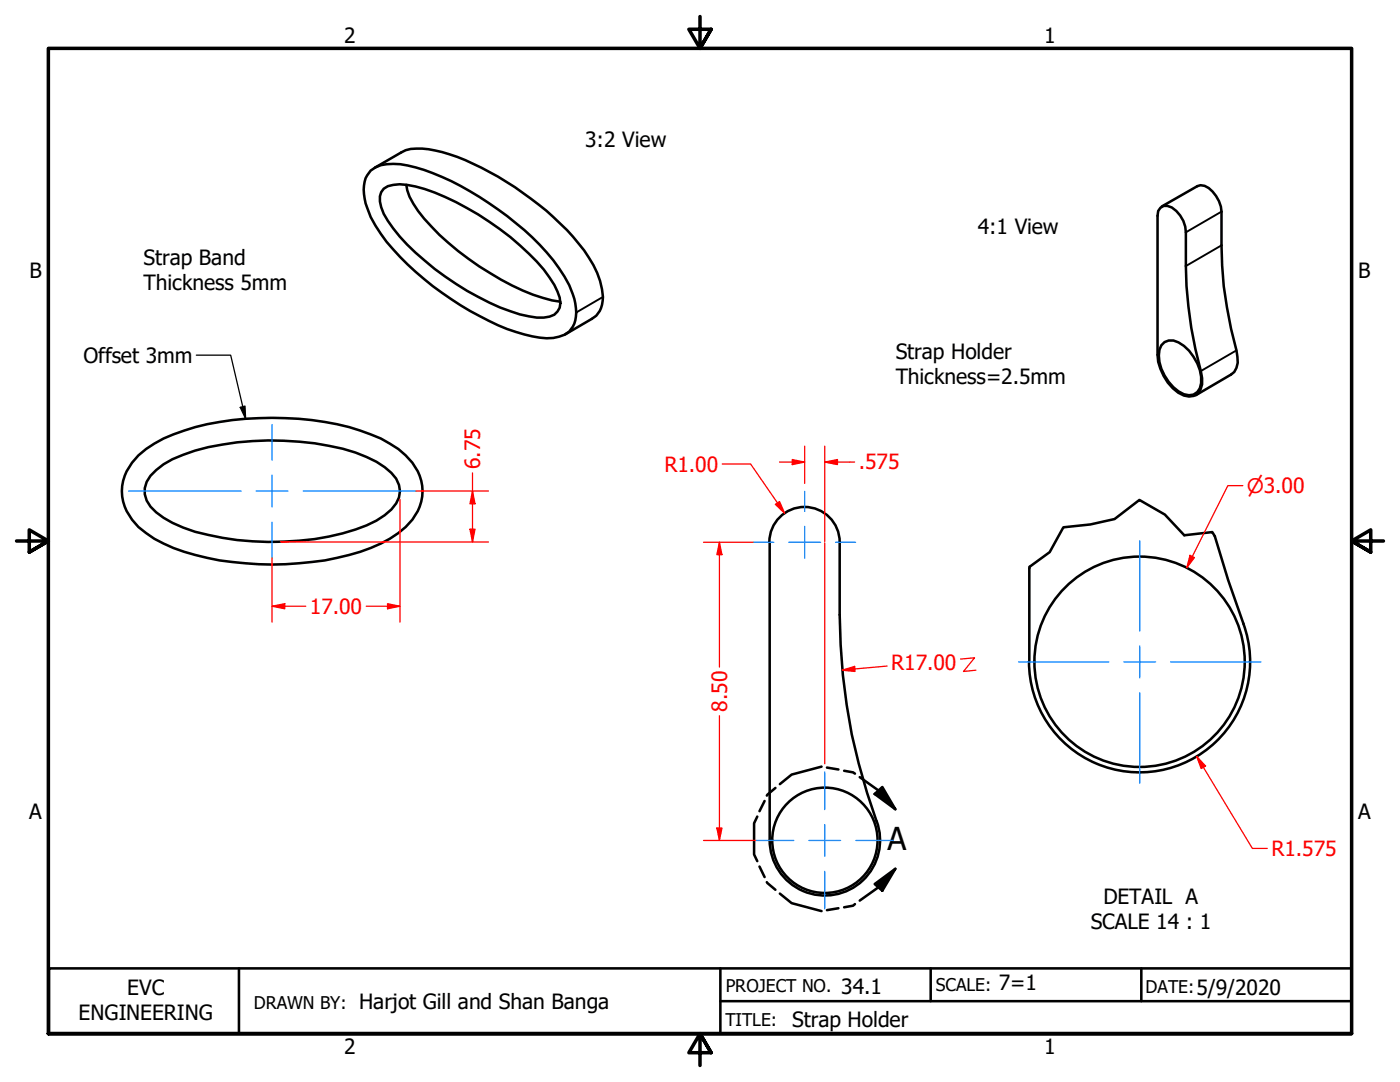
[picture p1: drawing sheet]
<svg xmlns="http://www.w3.org/2000/svg" width="279mm" height="216mm" viewBox="0 0 279 216" stroke-linecap="round" stroke-linejoin="round" font-family="sans-serif">
<!-- layer: Visible (ANSI) -->
<g fill="none" stroke="#000" stroke-width=".51">
<path d="M74 34a8.7 8.7 0 0 1 7.3-1 50.2 50.2 0 0 1 18.1 8.8 47.6 47.6 0 0 1 13.2 13.4 12 12 0 0 1 2.2 8.7 4.3 4.3 0 0 1-3.2 3.3 15.5 15.5 0 0 1-8.7-1 62.1 62.1 0 0 1-25.7-17.9 19.3 19.3 0 0 1-4.4-8.7 6.3 6.3 0 0 1 1.2-5.6zM74.8 33.5l5.3-3.1a7.6 7.6 0 0 1 5.4-.6 35.1 35.1 0 0 1 10.6 3.7 58.9 58.9 0 0 1 20.5 16.5 16.4 16.4 0 0 1 3.7 10.1 4.5 4.5 0 0 1-2.2 3.5l-5.3 3.1M76.6 37.7a6.3 6.3 0 0 1 4.6-.8 36.2 36.2 0 0 1 12 4.6 54.4 54.4 0 0 1 15.3 12.3 16.1 16.1 0 0 1 3.2 5.6 3 3 0 0 1-3.2 4 24.1 24.1 0 0 1-10.8-3 55.1 55.1 0 0 1-19.2-14.8 9.8 9.8 0 0 1-2.7-6.4l.3-.8zM81.1 36.9a10.5 10.5 0 0 0 2.3 5.2 55.8 55.8 0 0 0 24.9 17.3l1.9 .5 1.6 .3M231.6 41.5a2.29 2.29 0 0 1 3.2 .6 6 6 0 0 1 1.9 4.3 89.9 89.9 0 0 0 2.9 27.6 4.6 4.6 0 0 1-.5 4.5 3.3 3.3 0 0 1-4-.1 10.2 10.2 0 0 1-4.1-7.6v-27.7l.1-1zM231.8 41.2l7.2-4.1a2.61 2.61 0 0 1 3 1.1 6.4 6.4 0 0 1 1.8 4 91.9 91.9 0 0 0 1.9 23.4l1.3 5.6a3.4 3.4 0 0 1-1.3 3.5l-7.1 4.2M231.8 68.9a2.5 2.5 0 0 1 3.4-.6 9.3 9.3 0 0 1 4.5 8.2 2.43 2.43 0 0 1-3.4 2.2 8.9 8.9 0 0 1-4.9-8.9zM27.6 90.9a23.2 23.2 0 0 1 9.2-5 61.6 61.6 0 0 1 28-1.7 38.9 38.9 0 0 1 13 4.3 11.8 11.8 0 0 1 6.5 8.5 10 10 0 0 1-4.8 9.4 31.6 31.6 0 0 1-12.3 4.9 62.6 62.6 0 0 1-30.4-1.2 26 26 0 0 1-9.2-4.9 9.4 9.4 0 0 1 0-14.3zM31.2 93.8a19.4 19.4 0 0 1 7.7-3.9 58.7 58.7 0 0 1 32 .4 16.7 16.7 0 0 1 8.2 5.2 4.7 4.7 0 0 1-1 6.2 17.4 17.4 0 0 1-7.2 4 58.3 58.3 0 0 1-32 .4 19.8 19.8 0 0 1-8.9-5 4.6 4.6 0 0 1 0-6.2zM153.5 108.2a7 7 0 0 1 7.1-7 7 7 0 0 1 7 7M153.6 108.2v59.5a11 11 0 0 0 13 10.8 11 11 0 0 0 8.4-14.6M167.6 108.2v14.5a121 121 0 0 0 7.3 41.2"/>
<path d="M205.4 113.4v18.7M242.4 107l2.7 8.8 3.1 8.7M248.1 124.4a22.1 22.1 0 0 1-16.8 29.4 22.1 22.1 0 0 1-25.9-21.8"/>
<circle cx="227.4" cy="132" r="21"/>
<circle cx="164.6" cy="167.7" r="10.5"/>
</g>
<!-- layer: Break Line (ANSI) -->
<path d="M242.4 107l-.5-.8-5.6 .6-3.8-4.1-5.1-2.9-5 3.8-4.8 1-5.4 .6-2.7 5-4 2.9-.1 .3" fill="none" stroke="#000" stroke-width=".51"/>
<!-- layer: Visible Narrow (ANSI) -->
<path d="M120.3 59.2l-5.3 3.2M243.8 42.2l-7.1 4.2M243.8 49l-7.1 4.1M246.8 69.9l-7.2 4.1" fill="none" stroke="#000" stroke-width=".38"/>
<!-- layer: Detail Boundary (ANSI) -->
<g fill="none" stroke="#000" stroke-width=".51">
<path d="M152.6 159.8l-1 2.1M154.7 157.2l-1.7 1.6M164 153l-6 1.6-2.4 1.9M165 153.2l2.3 .3M168.5 153.8l1.7 .3 .4 .3M171.6 155.1l3.7 2.6 3.4 3.8M174.6 158.4l1.5-1.4 2.6 4.5zM151.1 162.9l-.6 1.4v6.2l.6 1.3M151.6 172.9l1 2.1M153 176l1.7 1.5M155.6 178.3l2.4 1.9 6 1.6M174.6 176.4l4.1-3-2.6 4.3z"/>
<path d="M178.7 173.4l-3.4 3.6-3.7 2.7M167.3 181.2l-2.3 .4M170.6 180.4l-.4 .3-1.7 .3"/>
</g>
<g fill="#000">
<path d="M174.6 158.4l1.5-1.4 2.6 4.5z" fill-rule="evenodd"/>
<path d="M174.6 176.4l4.1-3-2.6 4.3z" fill-rule="evenodd"/>
</g>
<!-- layer: Border (ANSI) -->
<path d="M139.7 3.3v6.4l-2.2-3.9h4.4l-2.2 3.9 2.2-3.9M3.3 107.9h6.4l-3.9-2.2v4.5l3.9-2.3-3.9 2.3M276.1 107.9h-6.4l3.9-2.2v4.5l-3.9-2.3 3.9 2.3M9.7 206.2v-196.5h260v196.5h-260h260M141.9 210.1l-2.2-3.9 2.2 3.9h-4.4l2.2-3.9v6.4" fill="none" stroke="#000" stroke-width=".7"/>
<!-- layer: Title (ANSI) -->
<path d="M9.8 193.2h259.9v13h-259.9zM47.7 193.2v13M143.8 199.8h125.9M143.8 193.2v13M185.7 193.2v6.6M227.8 193.2v6.6" fill="none" stroke="#000" stroke-width=".51"/>
<!-- layer: Dimension (ANSI) -->
<path d="M143.6 165.2v2.5" fill="none" stroke="#f00" stroke-width=".25"/>
<path d="M143.1 165.2h1l-.5 2.5z" fill-rule="evenodd" fill="#f00"/>
<path d="M143.6 108.2v2.5M143.1 165.2h1l-.5 2.5z" fill="none" stroke="#f00" stroke-width=".25"/>
<path d="M143.6 108.2l.5 2.5h-1z" fill-rule="evenodd" fill="#f00"/>
<path d="M140.4 108.2h10M143.6 108.2l.5 2.5h-1zM143.6 110.7v22.4M155.2 100.4l1.4 2M143.6 142.8v22.4M140.4 167.7h10.5" fill="none" stroke="#f00" stroke-width=".25"/>
<path d="M154.7 100.6l.9-.5 1 2.3z" fill-rule="evenodd" fill="#f00"/>
<path d="M144.1 92.6h5.7l5.4 7.8M154.7 100.6l.9-.5 1 2.3zM170.6 133.5l-2.5 .2" fill="none" stroke="#f00" stroke-width=".25"/>
<path d="M168.1 133.7l2.5-.7v1z" fill-rule="evenodd" fill="#f00"/>
<path d="M237.9 111.1l-1 2.2M168.1 133.7l2.5-.7v1zM177 132.9l-6.4 .6M191.7 131.5l2.8-.2-2.2 2.7 2.5-.3" fill="none" stroke="#f00" stroke-width=".25"/>
<path d="M237.5 110.8l.9 .5-1.5 2z" fill-rule="evenodd" fill="#f00"/>
<path d="M158.1 92.2h2.5M248 96.9h-3l-7.1 14.2M237.5 110.8l.9 .5-1.5 2z" fill="none" stroke="#f00" stroke-width=".25"/>
<!-- layer: Center Mark (ANSI) -->
<g fill="none" stroke="#0080ff" stroke-width=".25">
<path d="M160.6 98v4M150.4 108.2h4M157.4 108.2h6.4M160.6 105v6.4M166.8 108.2h4M227.5 107.9v18M203.3 132.1h18M224.3 132.1h6.3M227.5 128.9v6.4M227.5 138.2v18.1M233.6 132.1h18.1M164.6 154.1v7.4"/>
<path d="M150.9 167.7h7.5M161.4 167.7h6.4M164.6 164.5v6.4M164.6 173.9v7.5M170.8 167.7h7.5"/>
</g>
<!-- layer: Dimension (ANSI) -->
<path d="M158.1 91.7l2.5 .5-2.5 .5z" fill-rule="evenodd" fill="#f00"/>
<path d="M158.1 91.7l2.5 .5-2.5 .5zM164.6 92.2h2.5" fill="none" stroke="#f00" stroke-width=".25"/>
<path d="M164.6 92.2l2.5-.5v1z" fill-rule="evenodd" fill="#f00"/>
<path d="M155.6 92.2h2.5M160.6 89v7.5M164.6 92.2l2.5-.5v1zM164.6 89v19.1M167.1 92.2h3.5M164.6 108.3v44.1M238.8 150.9l1.4 2.2" fill="none" stroke="#f00" stroke-width=".25"/>
<path d="M238.8 150.9l1.8 1.9-.9 .6z" fill-rule="evenodd" fill="#f00"/>
<path d="M94.3 98v2.5M238.8 150.9l1.8 1.9-.9 .6zM240.2 153.1l9.7 16.2h3" fill="none" stroke="#f00" stroke-width=".25"/>
<!-- layer: Center Mark (ANSI) -->
<path d="M25.7 98h22.4M51.1 98h6.4M54.3 84.7v7.1M54.3 94.8v6.4M60.5 98h22.5M54.3 104.2v7.1" fill="none" stroke="#0080ff" stroke-width=".25"/>
<!-- layer: Dimension (ANSI) -->
<path d="M94.3 98l.5 2.5h-1z" fill-rule="evenodd" fill="#f00"/>
<path d="M94.3 98l.5 2.5h-1zM94.3 105.6v2.5" fill="none" stroke="#f00" stroke-width=".25"/>
<path d="M93.8 105.6h1l-.5 2.5z" fill-rule="evenodd" fill="#f00"/>
<path d="M83 98h14.5M94.3 94.4v3.6M55.9 108.1h41.6M93.8 105.6h1l-.5 2.5zM94.3 100.5v5.1M54.3 121h2.5" fill="none" stroke="#f00" stroke-width=".25"/>
<path d="M54.3 121l2.5-.5v1z" fill-rule="evenodd" fill="#f00"/>
<path d="M54.3 121l2.5-.5v1zM77.3 121h2.5" fill="none" stroke="#f00" stroke-width=".25"/>
<path d="M77.3 120.5l2.5 .5-2.5 .5z" fill-rule="evenodd" fill="#f00"/>
<path d="M79.8 99.6v24.5M54.3 111.3v12.8M56.8 121h4.2M73.1 121h4.2M77.3 120.5l2.5 .5-2.5 .5z" fill="none" stroke="#f00" stroke-width=".25"/>
<!-- layer: Symbol (ANSI) -->
<path d="M39.2 70.9h6.8l3 12.7M47.9 81.3l1-.3 .1 2.6z" fill="none" stroke="#000" stroke-width=".25"/>
<path d="M47.9 81.3l1-.3 .1 2.6z" fill-rule="evenodd" fill="#000"/>
<text font-size="6.3" x="177.1" y="169.7">A</text>
<g font-size="4.2">
<text x="68.7" y="8.6">2</text>
<text x="208.4" y="8.6">1</text>
<text x="116.8" y="29.3">3:2 View</text>
<text x="195.1" y="46.7">4:1 View</text>
<text x="28.6" y="52.8">Strap Band</text>
<text x="5.9" y="55.5">B</text>
<text x="28.6" y="57.8">Thickness 5mm</text>
<text x="271.1" y="55.5">B</text>
<text x="178.8" y="71.6">Strap Holder</text>
<text x="16.6" y="72.5">Offset 3mm</text>
<text x="178.8" y="76.6">Thickness=2.5mm</text>
<text x="5.8" y="163.4">A</text>
<text x="271" y="163.4">A</text>
<text x="217.7" y="185.4">SCALE 14 : 1</text>
<text x="220.2" y="180.3">DETAIL A</text>
<text x="199.3" y="197.6">7=1</text>
<text x="15.7" y="203.6">ENGINEERING</text>
<text x="25.4" y="198.6">EVC</text>
<text x="71.7" y="201.3">Harjot Gill and Shan Banga</text>
<text x="167.9" y="198.2">34.1</text>
<text x="238.8" y="198.5">5/9/2020</text>
<text x="158.1" y="204.9">Strap Holder</text>
<text x="68.7" y="210.3">2</text>
<text x="208.4" y="210.3">1</text>
</g>
<g font-size="4.2" fill="#f00">
<text x="95.8" y="93.6" transform="rotate(-90 95.8 93.6)">6.75</text>
<text x="132.6" y="94.1">R1.00</text>
<text x="171.4" y="93.7">.575</text>
<text x="61.8" y="122.5">17.00</text>
<text x="177.9" y="133.7">R17.00</text>
<text x="145.1" y="142" transform="rotate(-90 145.1 142)">8.50</text>
<text x="253.7" y="170.8">R1.575</text>
</g>
<text font-size="4" fill="#f00" x="248.9" y="98.4">⌀3.00</text>
<g font-size="3.5">
<text x="144.8" y="197.9">PROJECT NO.</text>
<text x="186.8" y="197.7">SCALE:</text>
<text x="50.7" y="201.4">DRAWN BY:</text>
<text x="228.6" y="198.2">DATE:</text>
<text x="144.8" y="204.8">TITLE:</text>
</g>
</svg>
